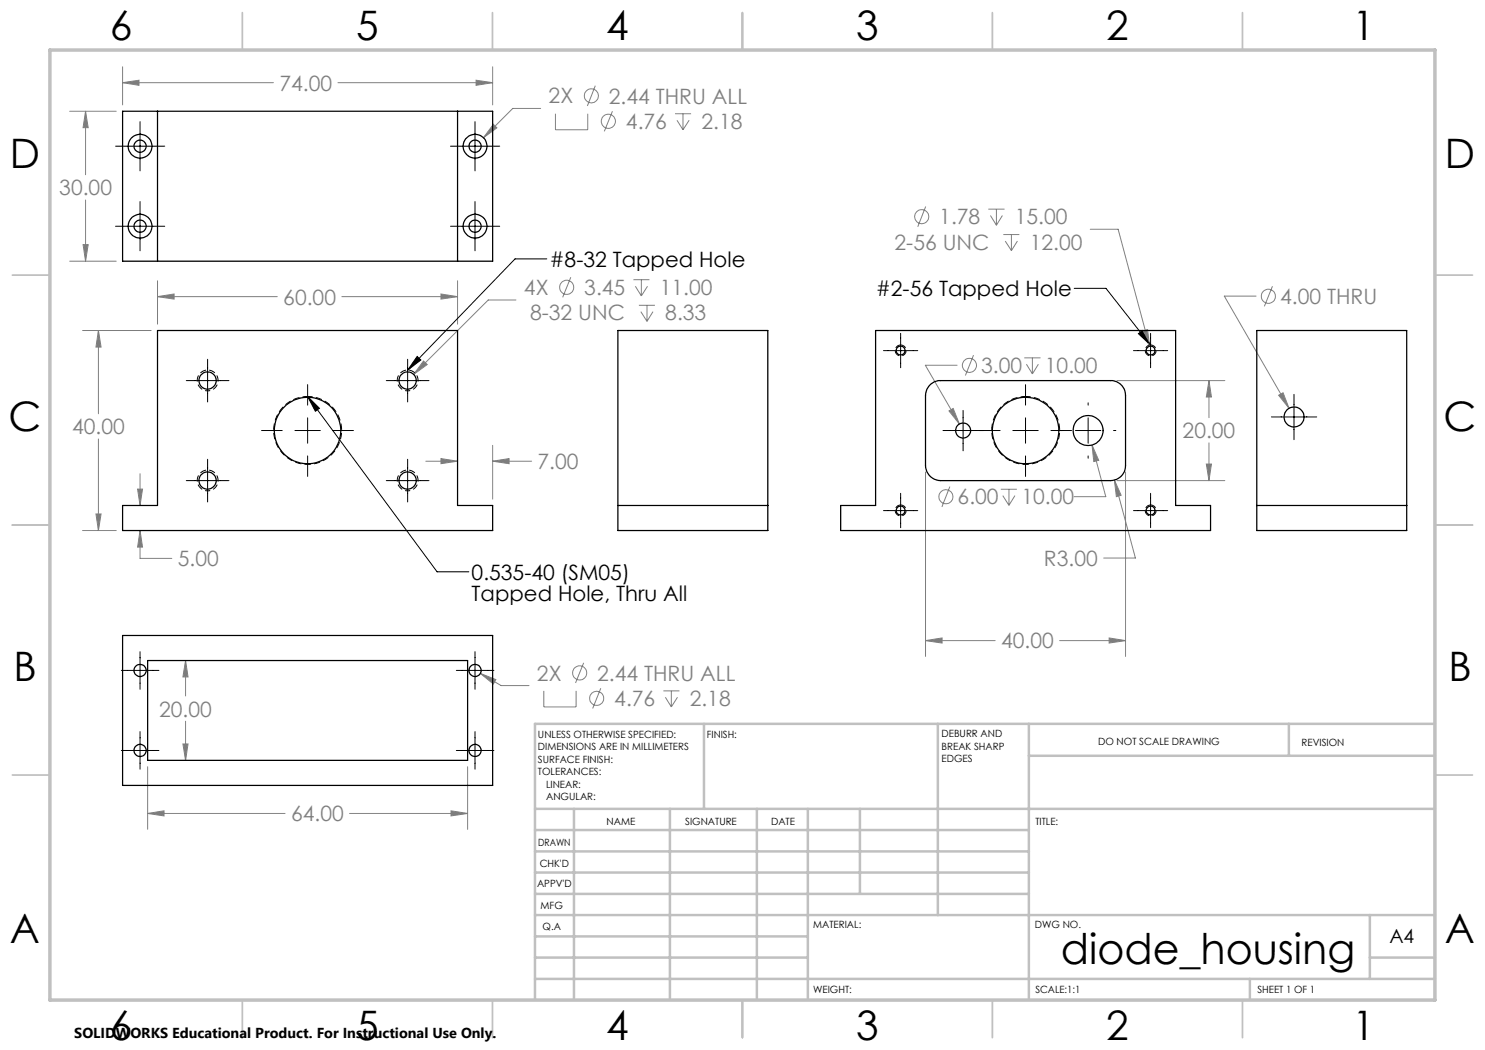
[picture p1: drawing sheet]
<svg xmlns="http://www.w3.org/2000/svg" width="297mm" height="210mm" viewBox="0 0 297 210" stroke-linecap="round" stroke-linejoin="round" font-family="sans-serif">
<g fill="none" stroke="#808080" stroke-width=".2">
<path d="M24.5 16.5l3.3-.5v1.1zM24.5 13.4v7.6M24.5 16.5h30.2M67.6 16.5h30.9M95.2 16l3.3 .5-3.3 .6zM98.5 13.4v7.6M119.1 17.1l-1.6 4.1M13.9 22.3h9.3M17.1 22.3l.5 3.2h-1zM17.1 22.3v12.7M17.1 40v12.2M98.7 24.9l.7 .7-2.7 1.9z"/>
<path d="M108.1 21.7h-5.5l-5.9 5.8M111.1 22.7v3.3h6.4v-3.3M122.5 22.3l-1.6 4M135 22.7h3.2M135.4 24.1l1.2 1.9M136.6 22.7v3.3M137.8 24.1l-1.2 1.9M13.9 52.2h9.3M16.6 48.9h1l-.5 3.3zM31.5 59.3l3.3-.5v1zM31.5 56.2v8.6M31.5 59.3h24"/>
<path d="M68.4 59.3h23.1M88.2 58.8l3.3 .5-3.3 .5zM91.5 56.2v8.6M103.2 60h-5.6l-14.9 14.9M114.2 55.4l-1.7 4.1M126.7 55.9h3.2M127.1 57.2l1.2 2M128.3 55.9v3.3M129.5 57.2l-1.2 2M185.1 41.3l-1.5 4.1M197.7 41.8h3.2M198.1 43.1l1.2 1.9"/>
<path d="M199.3 41.8v3.2M200.5 43.1l-1.2 1.9M200.7 46.9h3.2M201 48.2l1.3 1.9M202.3 46.9v3.2M203.5 48.2l-1.2 1.9M218.1 45.9h5.5l6.3 23.3M251.2 59.2h-6.3l12.9 22.5M254.5 57.2l-1.6 4.1M16.5 66.1h13.7M19.7 66.1l.5 3.3h-1zM19.7 66.1v16.7"/>
<path d="M84.7 72.2l.7 .7-2.7 2zM127.8 61.1h3.2M128.2 62.3l1.2 2M129.4 61.1v3.2M130.6 62.3l-1.2 2M191.4 73.1h-6.3l6.8 11.7M194.7 71l-1.6 4.1M204.9 71.6h3.2M205.3 72.8l1.2 2M206.5 71.6v3.2M207.7 72.8l-1.2 2M223.4 76.1h21.6"/>
<path d="M228.5 66.2l1-.3 .4 3.3zM241.8 76.1l.5 3.3h-1zM241.8 76.1v7.4M255.7 79l.9-.4 1.2 3.1zM19.7 87.8v18.3M27.5 97.8h1l-.5 3.3zM28 94.7v6.4M85.2 92.2h6.3M88.2 91.7l3.3 .5-3.3 .5zM98.5 92.2l3.3-.5v1zM98.5 89.1v10.7M98.5 92.2h7.8"/>
<path d="M185.1 94.4v36.9M189.8 82.2l.8-.5 1.3 3.1zM190 97.3l-1.6 4.1M200.2 97.9h3.2M200.6 99.1l1.2 2M201.8 97.9v3.2M203 99.1l-1.2 2M218.4 89l1.3 3.1-.9 .2zM218.4 89l2.8 10.3h-6.4M222.9 96l1.3 3.1-.9 .2zM222.9 96l4.2 15.6h-6.4M223.4 96.1h21.6"/>
<path d="M225.1 94.4v36.9M241.3 92.8h1l-.5 3.3zM241.8 88.6v7.5M16.5 106.1h6.7M19.2 102.8h1l-.5 3.3zM28 106.1l.5 3.3h-1zM28 106.1v5.6h6.4M37.1 132.1l.5 3.3h-1zM37.1 132.1v7.1M96.1 134.7l3.1 1.2-.5 .9zM96.1 134.7l4.1 2.4h5.6M108.8 138.2v3.2h6.4v-3.2"/>
<path d="M116.7 132.6l-1.6 4M120.2 137.6l-1.7 4.1M132.7 138.2h3.2M133.1 139.4l1.2 2M134.3 138.2v3.2M135.5 139.4l-1.2 2M185.1 128.1l3.3-.5v1zM185.1 128.1h13.9M211.9 128.1h13.2M221.8 127.6l3.3 .5-3.3 .5zM29.5 153.3v12.6M36.6 148.8h1l-.5 3.3z"/>
<path d="M37.1 144.2v7.9M93.5 153.3v12.6M29.5 162.7l3.3-.5v1zM29.5 162.7h27.5M69.9 162.7h23.6M90.2 162.2l3.3 .5-3.3 .5z"/>
<circle cx="118.3" cy="19.2" r="1.41"/>
<circle cx="121.7" cy="24.3" r="1.42"/>
<circle cx="113.3" cy="57.5" r="1.41"/>
<circle cx="184.4" cy="43.3" r="1.41"/>
<circle cx="253.7" cy="59.3" r="1.41"/>
<circle cx="193.9" cy="73.1" r="1.41"/>
<circle cx="189.2" cy="99.3" r="1.41"/>
<circle cx="115.9" cy="134.6" r="1.4"/>
<circle cx="119.3" cy="139.7" r="1.41"/>
</g>
<path d="M41.5 78.2a2.08 2.08 0 0 1-1.8-3.1 2.08 2.08 0 0 1 3.6-.2 2.08 2.08 0 0 1-1.6 3.3h-.2M81.5 78.2a2.08 2.08 0 0 1-1.8-3.1 2.08 2.08 0 0 1 3.6-.2 2.08 2.08 0 0 1-1.6 3.3h-.2M41.5 98.2a2.08 2.08 0 0 1-1.8-3.1 2.08 2.08 0 0 1 3.6-.2 2.08 2.08 0 0 1-1.6 3.3h-.2M81.5 98.2a2.08 2.08 0 0 1-1.8-3.1 2.08 2.08 0 0 1 3.6-.2 2.08 2.08 0 0 1-1.6 3.3h-.2" fill="none" stroke="#000" stroke-width=".2" stroke-dasharray="1.3 .6" stroke-dashoffset=".8" stroke-linecap="butt"/>
<path d="M61.5 79.3a6.8 6.8 0 0 0-5.9 10.1 6.8 6.8 0 0 0 11.7 .3 6.8 6.8 0 0 0-5.4-10.4h-.4M205.1 79.3a6.8 6.8 0 0 1 6 10.1 6.8 6.8 0 0 1-11.7 .3 6.8 6.8 0 0 1 5.4-10.4h.3" fill="none" stroke="#000" stroke-width=".2" stroke-dasharray="1.3 .6" stroke-dashoffset=".2" stroke-linecap="butt"/>
<path d="M180.1 69a1.09 1.09 0 0 1 1 1.6 1.09 1.09 0 0 1-1.9 .1 1.09 1.09 0 0 1 .8-1.7h.1M230.1 69a1.09 1.09 0 0 1 1 1.6 1.09 1.09 0 0 1-1.9 .1 1.09 1.09 0 0 1 .8-1.7h.1M180.1 101a1.09 1.09 0 0 1 1 1.6 1.09 1.09 0 0 1-1.9 .1 1.09 1.09 0 0 1 .8-1.7h.1M230.1 101a1.09 1.09 0 0 1 1 1.6 1.09 1.09 0 0 1-1.9 .1 1.09 1.09 0 0 1 .8-1.7h.1" fill="none" stroke="#000" stroke-width=".2" stroke-dasharray="1.3 .6" stroke-dashoffset=".1" stroke-linecap="butt"/>
<g fill="none" stroke="#000" stroke-width=".2">
<path d="M23.1 29.2h9.8M28 24.3v9.9M90.1 29.2h9.8M95 24.3v9.9M23.1 45.3h9.8M28 40.3v9.9M90.1 45.3h9.8M95 40.3v9.9M109.4 51.8h-6.4l-21.5 22.2M214.8 57.7h6.4l8.9 11.3M37.3 76.1h8.5M41.5 71.9v8.5"/>
<path d="M61.5 79.3l2.4 2.4-.8 .6zM61.5 76.9v4.1M61.5 79.3l25.9 35.1h6.4M77.3 76.1h8.5M81.5 71.9v8.5M83.4 71.3l.8 .7-2.7 2zM176.7 70.1h6.9M180.1 66.7v6.8M205.1 76.9v4.1M226.7 70.1h6.8M227.7 66.7l.8-.6 1.6 2.9zM230.1 66.7v6.8"/>
<path d="M258.8 78.9v9M37.3 96.1h8.5M41.5 91.9v8.5M52.3 86.1h4.1M59 86.1h5.1M61.5 83.6v5M61.5 91.2v4.1M66.6 86.1h4.1M77.3 96.1h8.5M81.5 91.9v8.5M180.1 98.7v6.8M188.6 86.1h11.4"/>
<path d="M192.6 82.1v8.1M202.6 86.1h5M205.1 83.6v5M205.1 91.2v4.1M210.2 86.1h4.1M215.1 86.1h5.1M217.6 80.6v.4M217.6 83.6v5M217.6 91.2v.4M222.7 86.1h.5M230.1 98.7v6.8M254.3 83.4h9"/>
<path d="M176.7 102.1h6.9M226.7 102.1h6.8M24.3 134.1h7.5M28 130.3v7.6M91.3 134.1h7.5M95 130.3v7.6M24.3 150.1h7.5M28 146.3v7.5M91.3 150.1h7.5M95 146.3v7.5"/>
</g>
<g fill="none" stroke="#c0c0c0" stroke-width=".35">
<path d="M48.5 2.5v7.5M98.5 2.5v7.5M148.5 2.5v7.5M198.5 2.5v7.5M248.5 2.5v7.5M2.5 55h7.5M287 55h7.5M2.5 105h7.5M287 105h7.5M2.5 155h7.5M287 155h7.5M48.5 200v7.5"/>
<path d="M98.5 200v7.5M148.5 200v7.5M198.5 200v7.5M248.5 200v7.5"/>
</g>
<g fill="none" stroke="#c0c0c0" stroke-width=".5">
<path d="M140.8 144.8v17M187.6 144.8v38.2M205.8 144.8v55.2M205.8 151.2h81.2M257.8 144.8v6.4M287 144.8h-180v55.2M107 161.8h180M107 178.8h98.8M107 174.5h98.8M107 170.3h98.8M107 166h98.8M114.8 161.8v38.2"/>
<path d="M134 161.8v38.2M151.4 161.8v38.2M161.6 161.8v38.2M172 161.8v17M107 195.8h180M107 191.5h54.6M107 187.3h54.6M107 183h180M250 195.8v4.2M274 191.5h13M274 183v12.8"/>
</g>
<path d="M10 10h277v190h-277z" fill="none" stroke="#c0c0c0" stroke-width=".7"/>
<path d="M84.7 72.2l-2 2.7 2.7-2zM31.5 59.3l3.3-.5v1zM88.2 58.8l3.3 .5-3.3 .5zM28 106.1l.5 3.3h-1zM27.5 97.8h1l-.5 3.3zM98.5 92.2l3.3-.5v1zM88.2 91.7l3.3 .5-3.3 .5zM19.7 66.1l.5 3.3h-1zM19.2 102.8h1l-.5 3.3zM98.7 24.9l-2 2.6 2.7-1.9zM16.6 48.9h1l-.5 3.3zM17.1 22.3l.5 3.2h-1zM95.2 16l3.3 .5-3.3 .6zM24.5 16.5l3.3-.5v1.1zM96.1 134.7l2.6 2.1 .5-.9zM29.5 162.7l3.3-.5v1zM90.2 162.2l3.3 .5-3.3 .5zM37.1 132.1l.5 3.3h-1zM36.6 148.8h1l-.5 3.3zM228.5 66.2l1.4 3-.4-3.3zM222.9 96l.4 3.3 .9-.2zM189.8 82.2l2.1 2.6-1.3-3.1zM218.4 89l.4 3.3 .9-.2zM241.8 76.1l.5 3.3h-1zM241.3 92.8h1l-.5 3.3zM185.1 128.1l3.3-.5v1zM221.8 127.6l3.3 .5-3.3 .5zM255.7 79l2.1 2.7-1.2-3.1z" fill="#808080"/>
<path d="M83.4 71.3l.8 .7-2.7 2zM61.5 79.3l2.4 2.4-.8 .6zM227.7 66.7l.8-.6 1.6 2.9z" fill="#000"/>
<g fill="none" stroke="#000" stroke-width=".25">
<path d="M24.5 22.3h74v29.9h-74zM31.5 22.3v29.9M91.5 22.3v29.9M31.5 66.1h60v35h7v5h-74v-5h7zM123.6 66.1h30v40h-30zM175.1 66.1h60v35h7v5h-74v-5h7zM186.2 76.8l.7-.4 .8-.3h34.4a2.93 2.93 0 0 1 3 3v14a2.99 2.99 0 0 1-3 3h-34a3.1 3.1 0 0 1-3-3v-14l.3-1.3zM251.4 66.1h29.9v40h-29.9zM123.6 101.1h30M251.4 101.1h29.9M24.5 127.1h74v30h-74zM29.5 132.1h64v20h-64z"/>
<circle cx="28" cy="29.3" r="1.22"/>
<circle cx="28" cy="29.2" r="2.39"/>
<circle cx="95" cy="29.3" r="1.22"/>
<circle cx="95" cy="29.2" r="2.39"/>
<circle cx="28" cy="45.2" r="1.21"/>
<circle cx="28" cy="45.2" r="2.38"/>
<circle cx="95" cy="45.2" r="1.21"/>
<circle cx="95" cy="45.2" r="2.38"/>
<circle cx="41.5" cy="76.1" r="1.74"/>
<circle cx="81.5" cy="76.1" r="1.74"/>
<circle cx="180.1" cy="70.1" r=".89"/>
<circle cx="230.1" cy="70.1" r=".88"/>
<circle cx="41.5" cy="96.1" r="1.74"/>
<circle cx="61.5" cy="86.1" r="6.6"/>
<circle cx="81.5" cy="96.1" r="1.74"/>
<circle cx="192.6" cy="86.1" r="1.51"/>
<circle cx="205.1" cy="86.1" r="6.6"/>
<circle cx="217.6" cy="86.1" r="3"/>
<circle cx="258.8" cy="83.4" r="2.01"/>
<circle cx="180.1" cy="102.1" r=".89"/>
<circle cx="230.1" cy="102.1" r=".88"/>
<circle cx="28" cy="134.1" r="1.21"/>
<circle cx="95" cy="134.1" r="1.21"/>
<circle cx="28" cy="150.1" r="1.22"/>
<circle cx="95" cy="150.1" r="1.22"/>
</g>
<text font-size="8.5" x="212.2" y="192.7">diode_housing</text>
<g font-size="8.1">
<text x="22" y="8">6</text>
<text x="71.2" y="8">5</text>
<text x="121.2" y="8">4</text>
<text x="171.3" y="8">3</text>
<text x="221.3" y="8">2</text>
<text x="270.5" y="8">1</text>
<text x="2" y="33.6">D</text>
<text x="289" y="33.6">D</text>
<text x="1.7" y="86.1">C</text>
<text x="288.7" y="86.1">C</text>
<text x="2.7" y="136.1">B</text>
<text x="289.7" y="136.1">B</text>
<text x="2" y="188.6">A</text>
<text x="289" y="188.6">A</text>
<text x="22" y="208">6</text>
<text x="71.2" y="208">5</text>
<text x="121.2" y="208">4</text>
<text x="171.3" y="208">3</text>
<text x="221.3" y="208">2</text>
<text x="270.5" y="208">1</text>
</g>
<g font-size="4.2" fill="#808080">
<text x="55.9" y="18.1">74.00</text>
<text x="109.7" y="20.7">2X</text>
<text x="121.8" y="20.7">2.44 THRU ALL</text>
<text x="125.2" y="25.8">4.76</text>
<text x="140.3" y="25.8">2.18</text>
<text x="11.9" y="39.1">30.00</text>
<text x="187.9" y="44.9">1.78</text>
<text x="203" y="44.9">15.00</text>
<text x="178.9" y="50">2-56 UNC</text>
<text x="205.9" y="50">12.00</text>
<text x="104.8" y="59">4X</text>
<text x="116.9" y="59">3.45</text>
<text x="131.9" y="59">11.00</text>
<text x="56.7" y="60.9">60.00</text>
<text x="106" y="64.1">8-32 UNC</text>
<text x="133.1" y="64.1">8.33</text>
<text x="256" y="60.8">4.00 THRU</text>
<text x="196.2" y="74.6">3.00</text>
<text x="209" y="74.6">10.00</text>
<text x="14.4" y="86.9">40.00</text>
<text x="236.5" y="87.6">20.00</text>
<text x="107.5" y="93.8">7.00</text>
<text x="191.5" y="100.9">6.00</text>
<text x="204.3" y="100.9">10.00</text>
<text x="35.6" y="113.3">5.00</text>
<text x="208.8" y="113.2">R3.00</text>
<text x="200.2" y="129.7">40.00</text>
<text x="107.4" y="136.1">2X</text>
<text x="119.5" y="136.1">2.44 THRU ALL</text>
<text x="31.8" y="143.3">20.00</text>
<text x="122.9" y="141.2">4.76</text>
<text x="137.9" y="141.2">2.18</text>
<text x="58.2" y="164.3">64.00</text>
</g>
<g font-size="4.2">
<text x="109.9" y="53.4">#8-32 Tapped Hole</text>
<text x="175.1" y="59.3">#2-56 Tapped Hole</text>
<text x="94.3" y="116">0.535-40 (SM05)</text>
<text x="94.3" y="120.1">Tapped Hole, Thru All</text>
</g>
<text font-size="3.9" x="277.9" y="188.5">A4</text>
<text font-size="2.9" x="14.9" y="207.6">SOLIDWORKS Educational Product. For Instructional Use Only.</text>
<g font-size="2">
<text x="107.6" y="147.6">UNLESS OTHERWISE SPECIFIED:</text>
<text x="141.4" y="147.6">FINISH:</text>
<text x="188.3" y="147.5">DEBURR AND</text>
<text x="188.3" y="150">BREAK SHARP</text>
<text x="219.6" y="149">DO NOT SCALE DRAWING</text>
<text x="260.3" y="149.2">REVISION</text>
<text x="107.6" y="150.1">DIMENSIONS ARE IN MILLIMETERS</text>
<text x="107.6" y="152.6">SURFACE FINISH:</text>
<text x="107.6" y="155.1">TOLERANCES:</text>
<text x="188.3" y="152.5">EDGES</text>
<text x="109.2" y="157.6">LINEAR:</text>
<text x="109.2" y="160.1">ANGULAR:</text>
<text x="121.3" y="165">NAME</text>
<text x="137" y="164.9">SIGNATURE</text>
<text x="154.2" y="164.9">DATE</text>
<text x="207.1" y="164.9">TITLE:</text>
<text x="107.6" y="169.1">DRAWN</text>
<text x="107.9" y="173.3">CHK'D</text>
<text x="107.4" y="177.4">APPV'D</text>
<text x="108.1" y="181.8">MFG</text>
<text x="108.5" y="186">Q.A</text>
<text x="162.6" y="185.5">MATERIAL:</text>
<text x="207" y="185.5">DWG NO.</text>
<text x="162.6" y="198.5">WEIGHT:</text>
<text x="207.1" y="198.6">SCALE:1:1</text>
<text x="251.5" y="198.6">SHEET 1 OF 1</text>
</g>
</svg>
